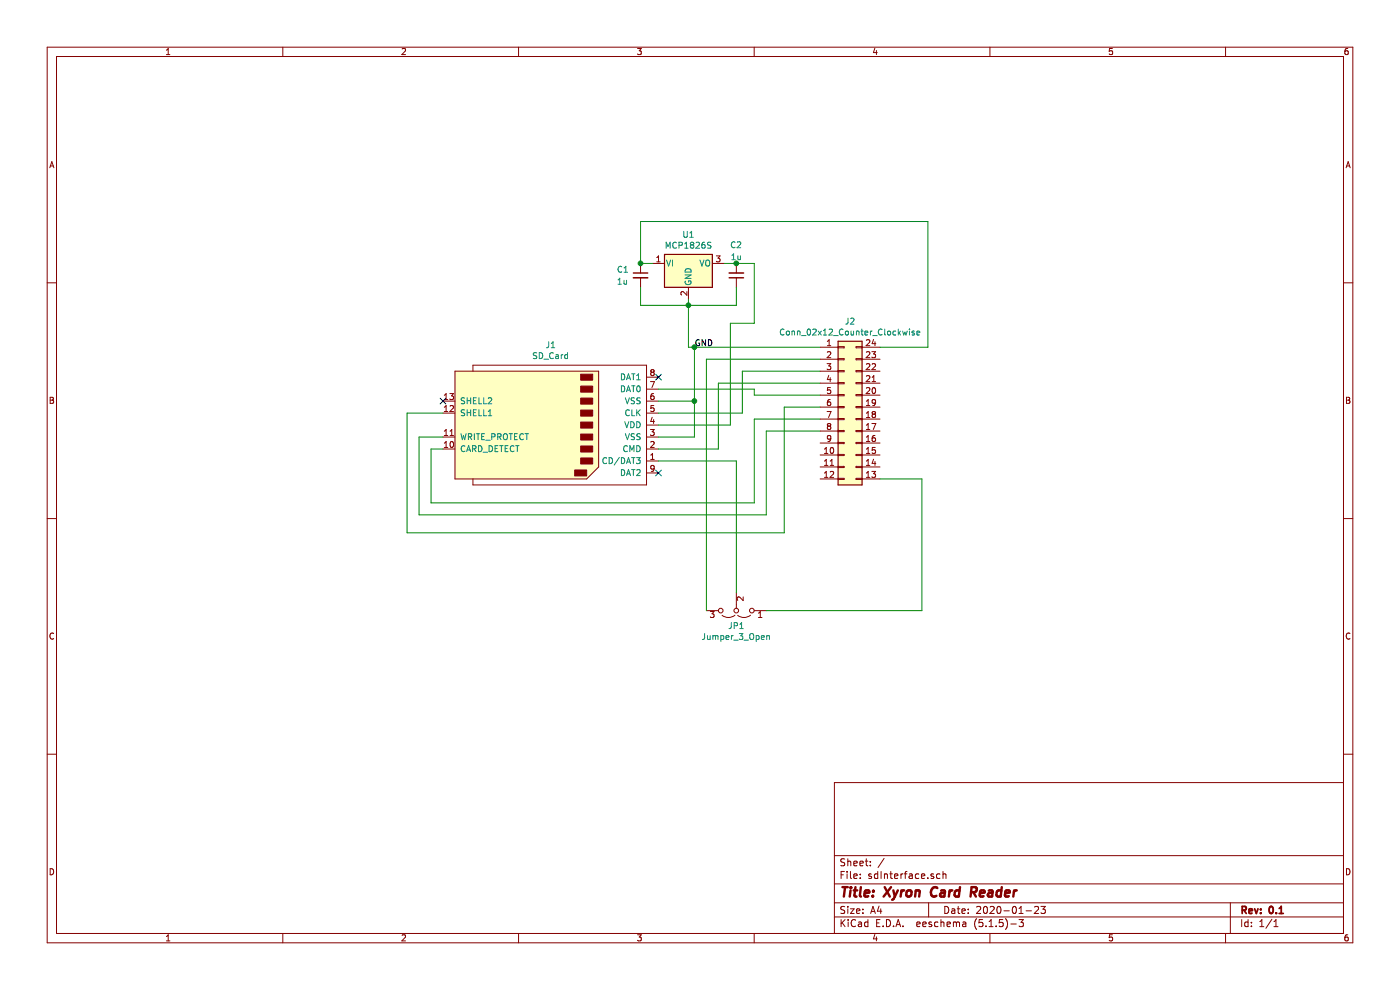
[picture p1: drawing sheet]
EESchema Schematic File Version 4
EELAYER 30 0
EELAYER END
$Descr A4 11693 8268
encoding utf-8
Sheet 1 1
Title "Xyron Card Reader"
Date "2020-01-23"
Rev "0.1"
Comp ""
Comment1 ""
Comment2 ""
Comment3 ""
Comment4 ""
$EndDescr
$Comp
L Connector_Generic:Conn_02x12_Counter_Clockwise J2
U 1 1
P 7050 3400
F 0 "J2" H 7100 4117 50  0000 C CNN
F 1 "Conn_02x12_Counter_Clockwise" H 7100 4026 50  0000 C CNN
F 2 "Package_DIP:DIP-24_W15.24mm_Socket" H 7050 3400 50  0001 C CNN
F 3 "~" H 7050 3400 50  0001 C CNN
	1    7050 3400
	1    0    0    -1  
$EndComp
$Comp
L Connector:SD_Card J1
U 1 1
P 4600 3550
F 0 "J1" H 4600 2885 50  0000 C CNN
F 1 "SD_Card" H 4600 2976 50  0000 C CNN
F 2 "Connector_Card:SD_TE_2041021" H 4600 3550 50  0001 C CNN
F 3 "http://portal.fciconnect.com/Comergent//fci/drawing/10067847.pdf" H 4600 3550 50  0001 C CNN
	1    4600 3550
	-1   0    0    1   
$EndComp
$Comp
L Jumper:Jumper_3_Open JP1
U 1 1
P 6150 5100
F 0 "JP1" H 6150 5231 50  0000 C CNN
F 1 "Jumper_3_Open" H 6150 5322 50  0000 C CNN
F 2 "Connector_PinHeader_2.54mm:PinHeader_1x03_P2.54mm_Vertical" H 6150 5100 50  0001 C CNN
F 3 "~" H 6150 5100 50  0001 C CNN
	1    6150 5100
	-1   0    0    1   
$EndComp
Wire Wire Line
	6850 2900 5800 2900
Wire Wire Line
	5800 2900 5800 3350
Wire Wire Line
	5800 3350 5500 3350
Wire Wire Line
	5800 3350 5800 3650
Wire Wire Line
	5800 3650 5500 3650
Connection ~ 5800 3350
Wire Wire Line
	6850 3000 5900 3000
Wire Wire Line
	5900 3000 5900 5100
Wire Wire Line
	6400 5100 7700 5100
Wire Wire Line
	7700 5100 7700 4000
Wire Wire Line
	7700 4000 7350 4000
Wire Wire Line
	5500 3850 6150 3850
Wire Wire Line
	6150 3850 6150 4950
Wire Wire Line
	5500 3750 6000 3750
Wire Wire Line
	6000 3750 6000 3200
Wire Wire Line
	6000 3200 6850 3200
Wire Wire Line
	5500 3550 6100 3550
Wire Wire Line
	5500 3450 6200 3450
Wire Wire Line
	6200 3450 6200 3100
Wire Wire Line
	6200 3100 6850 3100
Wire Wire Line
	5500 3250 6300 3250
Wire Wire Line
	6300 3250 6300 3300
Wire Wire Line
	6300 3300 6850 3300
NoConn ~ 5500 3150
NoConn ~ 5500 3950
Wire Wire Line
	3700 3750 3600 3750
Wire Wire Line
	3600 3750 3600 4200
Wire Wire Line
	3600 4200 6300 4200
Wire Wire Line
	6300 4200 6300 3500
Wire Wire Line
	6300 3500 6850 3500
Wire Wire Line
	3700 3650 3500 3650
Wire Wire Line
	3500 3650 3500 4300
Wire Wire Line
	3500 4300 6400 4300
Wire Wire Line
	6400 4300 6400 3600
Wire Wire Line
	6400 3600 6850 3600
Wire Wire Line
	3700 3450 3400 3450
Wire Wire Line
	3400 3450 3400 4450
Wire Wire Line
	3400 4450 6550 4450
Wire Wire Line
	6550 4450 6550 3400
Wire Wire Line
	6550 3400 6850 3400
NoConn ~ 3700 3350
Text Label 5800 2900 0    50   ~ 0
GND
$Comp
L Regulator_Linear:MCP1826S U1
U 1 1
P 5750 2200
F 0 "U1" H 5750 2442 50  0000 C CNN
F 1 "MCP1826S" H 5750 2351 50  0000 C CNN
F 2 "Package_TO_SOT_SMD:SOT-223-3_TabPin2" H 5650 2350 50  0001 C CNN
F 3 "http://ww1.microchip.com/downloads/en/DeviceDoc/22057B.pdf" H 5750 2450 50  0001 C CNN
	1    5750 2200
	1    0    0    -1  
$EndComp
Wire Wire Line
	5750 2500 5750 2550
Wire Wire Line
	5750 2900 5800 2900
Connection ~ 5800 2900
Wire Wire Line
	7750 1850 7750 2900
Wire Wire Line
	7750 2900 7350 2900
$Comp
L Device:C_Small C1
U 1 1
P 5350 2300
F 0 "C1" H 5150 2350 50  0000 L CNN
F 1 "1u" H 5150 2250 50  0000 L CNN
F 2 "Capacitor_SMD:C_0805_2012Metric_Pad1.15x1.40mm_HandSolder" H 5350 2300 50  0001 C CNN
F 3 "~" H 5350 2300 50  0001 C CNN
	1    5350 2300
	1    0    0    -1  
$EndComp
$Comp
L Device:C_Small C2
U 1 1
P 6150 2300
F 0 "C2" H 6100 2050 50  0000 L CNN
F 1 "1u" H 6100 2150 50  0000 L CNN
F 2 "Capacitor_SMD:C_0805_2012Metric_Pad1.15x1.40mm_HandSolder" H 6150 2300 50  0001 C CNN
F 3 "~" H 6150 2300 50  0001 C CNN
	1    6150 2300
	-1   0    0    1   
$EndComp
Wire Wire Line
	5450 2200 5350 2200
Wire Wire Line
	5350 2400 5350 2550
Wire Wire Line
	5350 2550 5750 2550
Connection ~ 5750 2550
Wire Wire Line
	5750 2550 5750 2900
Wire Wire Line
	5350 2200 5350 1850
Wire Wire Line
	5350 1850 7750 1850
Connection ~ 5350 2200
Wire Wire Line
	6050 2200 6150 2200
Wire Wire Line
	6150 2400 6150 2550
Wire Wire Line
	6150 2550 5750 2550
Wire Wire Line
	6100 2700 6100 3550
Wire Wire Line
	6150 2200 6300 2200
Wire Wire Line
	6300 2200 6300 2700
Wire Wire Line
	6300 2700 6100 2700
Connection ~ 6150 2200
$EndSCHEMATC
